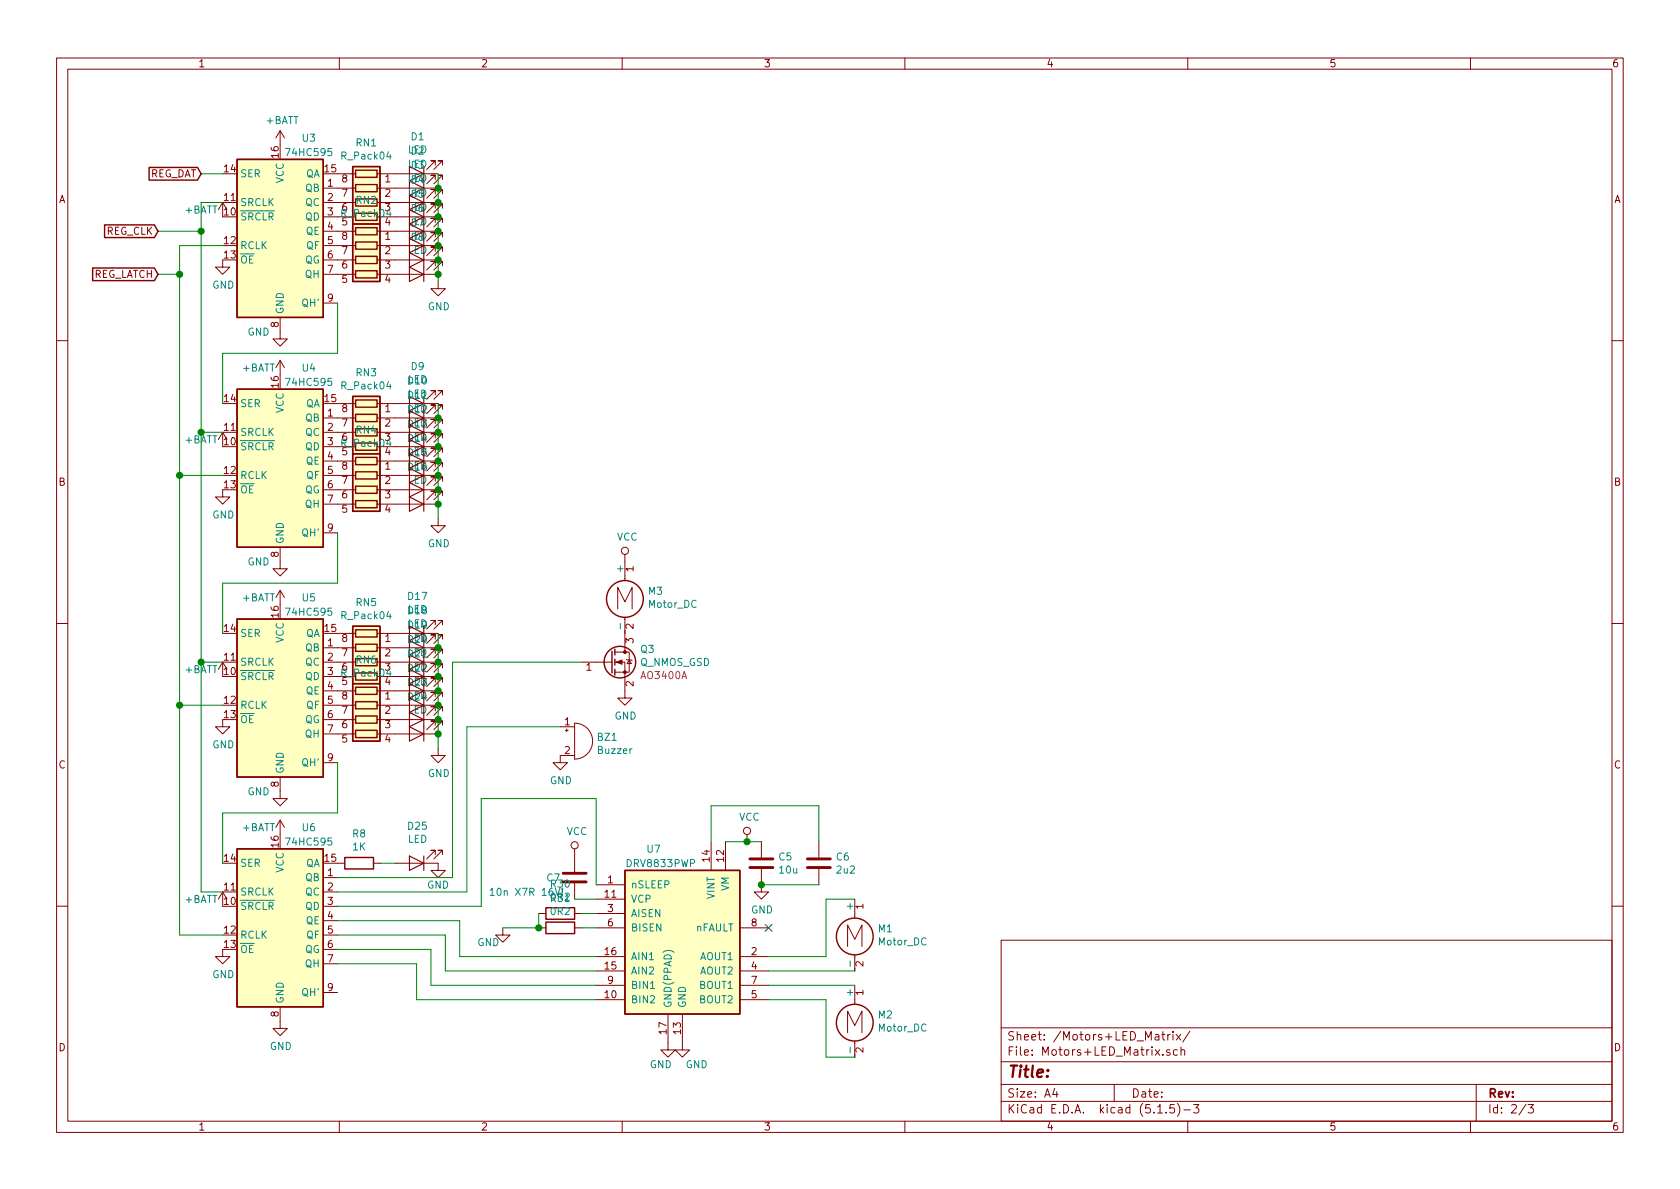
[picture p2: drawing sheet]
EESchema Schematic File Version 4
EELAYER 30 0
EELAYER END
$Descr A4 11693 8268
encoding utf-8
Sheet 2 3
Title ""
Date ""
Rev ""
Comp ""
Comment1 ""
Comment2 ""
Comment3 ""
Comment4 ""
$EndDescr
$Comp
L 74xx:74HC595 U3
U 1 1
P 1950 1600
F 0 "U3" H 2150 2250 50  0000 C CNN
F 1 "74HC595" H 2150 2150 50  0000 C CNN
F 2 "Package_SO:SOIC-16_3.9x9.9mm_P1.27mm" H 1950 1600 50  0001 C CNN
F 3 "http://www.ti.com/lit/ds/symlink/sn74hc595.pdf" H 1950 1600 50  0001 C CNN
	1    1950 1600
	1    0    0    -1  
$EndComp
$Comp
L 74xx:74HC595 U4
U 1 1
P 1950 3200
F 0 "U4" H 2150 3850 50  0000 C CNN
F 1 "74HC595" H 2150 3750 50  0000 C CNN
F 2 "Package_SO:SOIC-16_3.9x9.9mm_P1.27mm" H 1950 3200 50  0001 C CNN
F 3 "http://www.ti.com/lit/ds/symlink/sn74hc595.pdf" H 1950 3200 50  0001 C CNN
	1    1950 3200
	1    0    0    -1  
$EndComp
$Comp
L power:GND #PWR018
U 1 1
P 1950 2300
F 0 "#PWR018" H 1950 2050 50  0001 C CNN
F 1 "GND" H 1800 2300 50  0000 C CNN
F 2 "" H 1950 2300 50  0001 C CNN
F 3 "" H 1950 2300 50  0001 C CNN
	1    1950 2300
	1    0    0    -1  
$EndComp
$Comp
L power:GND #PWR023
U 1 1
P 1950 3900
F 0 "#PWR023" H 1950 3650 50  0001 C CNN
F 1 "GND" H 1800 3900 50  0000 C CNN
F 2 "" H 1950 3900 50  0001 C CNN
F 3 "" H 1950 3900 50  0001 C CNN
	1    1950 3900
	1    0    0    -1  
$EndComp
$Comp
L 74xx:74HC595 U5
U 1 1
P 1950 4800
F 0 "U5" H 2150 5450 50  0000 C CNN
F 1 "74HC595" H 2150 5350 50  0000 C CNN
F 2 "Package_SO:SOIC-16_3.9x9.9mm_P1.27mm" H 1950 4800 50  0001 C CNN
F 3 "http://www.ti.com/lit/ds/symlink/sn74hc595.pdf" H 1950 4800 50  0001 C CNN
	1    1950 4800
	1    0    0    -1  
$EndComp
$Comp
L power:GND #PWR029
U 1 1
P 1950 5500
F 0 "#PWR029" H 1950 5250 50  0001 C CNN
F 1 "GND" H 1800 5500 50  0000 C CNN
F 2 "" H 1950 5500 50  0001 C CNN
F 3 "" H 1950 5500 50  0001 C CNN
	1    1950 5500
	1    0    0    -1  
$EndComp
$Comp
L 74xx:74HC595 U6
U 1 1
P 1950 6400
F 0 "U6" H 2150 7050 50  0000 C CNN
F 1 "74HC595" H 2150 6950 50  0000 C CNN
F 2 "Package_SO:SOIC-16_3.9x9.9mm_P1.27mm" H 1950 6400 50  0001 C CNN
F 3 "http://www.ti.com/lit/ds/symlink/sn74hc595.pdf" H 1950 6400 50  0001 C CNN
	1    1950 6400
	1    0    0    -1  
$EndComp
$Comp
L power:GND #PWR038
U 1 1
P 1950 7100
F 0 "#PWR038" H 1950 6850 50  0001 C CNN
F 1 "GND" H 1955 6927 50  0000 C CNN
F 2 "" H 1950 7100 50  0001 C CNN
F 3 "" H 1950 7100 50  0001 C CNN
	1    1950 7100
	1    0    0    -1  
$EndComp
Wire Wire Line
	2350 2100 2350 2450
Wire Wire Line
	2350 2450 1550 2450
Wire Wire Line
	1550 2450 1550 2800
Wire Wire Line
	2350 3700 2350 4050
Wire Wire Line
	2350 4050 1550 4050
Wire Wire Line
	1550 4050 1550 4400
Wire Wire Line
	2350 5300 2350 5650
Wire Wire Line
	2350 5650 1550 5650
Wire Wire Line
	1550 5650 1550 6000
Wire Wire Line
	1550 1200 1400 1200
Text GLabel 1400 1200 0    50   Input ~ 0
REG_DAT
$Comp
L Device:R R8
U 1 1
P 2500 6000
F 0 "R8" V 2293 6000 50  0000 C CNN
F 1 "1K" V 2384 6000 50  0000 C CNN
F 2 "Resistor_SMD:R_0805_2012Metric" V 2430 6000 50  0001 C CNN
F 3 "~" H 2500 6000 50  0001 C CNN
	1    2500 6000
	0    1    1    0   
$EndComp
$Comp
L Device:LED D1
U 1 1
P 2900 1200
F 0 "D1" H 2893 945 50  0000 C CNN
F 1 "LED" H 2893 1036 50  0000 C CNN
F 2 "LED_THT:LED_D3.0mm" H 2900 1200 50  0001 C CNN
F 3 "~" H 2900 1200 50  0001 C CNN
	1    2900 1200
	-1   0    0    1   
$EndComp
$Comp
L Device:LED D2
U 1 1
P 2900 1300
F 0 "D2" H 2893 1045 50  0000 C CNN
F 1 "LED" H 2893 1136 50  0000 C CNN
F 2 "LED_THT:LED_D3.0mm" H 2900 1300 50  0001 C CNN
F 3 "~" H 2900 1300 50  0001 C CNN
	1    2900 1300
	-1   0    0    1   
$EndComp
$Comp
L Device:LED D3
U 1 1
P 2900 1400
F 0 "D3" H 2893 1145 50  0000 C CNN
F 1 "LED" H 2893 1236 50  0000 C CNN
F 2 "LED_THT:LED_D3.0mm" H 2900 1400 50  0001 C CNN
F 3 "~" H 2900 1400 50  0001 C CNN
	1    2900 1400
	-1   0    0    1   
$EndComp
$Comp
L Device:LED D4
U 1 1
P 2900 1500
F 0 "D4" H 2893 1245 50  0000 C CNN
F 1 "LED" H 2893 1336 50  0000 C CNN
F 2 "LED_THT:LED_D3.0mm" H 2900 1500 50  0001 C CNN
F 3 "~" H 2900 1500 50  0001 C CNN
	1    2900 1500
	-1   0    0    1   
$EndComp
$Comp
L Device:LED D5
U 1 1
P 2900 1600
F 0 "D5" H 2893 1345 50  0000 C CNN
F 1 "LED" H 2893 1436 50  0000 C CNN
F 2 "LED_THT:LED_D3.0mm" H 2900 1600 50  0001 C CNN
F 3 "~" H 2900 1600 50  0001 C CNN
	1    2900 1600
	-1   0    0    1   
$EndComp
$Comp
L Device:LED D6
U 1 1
P 2900 1700
F 0 "D6" H 2893 1445 50  0000 C CNN
F 1 "LED" H 2893 1536 50  0000 C CNN
F 2 "LED_THT:LED_D3.0mm" H 2900 1700 50  0001 C CNN
F 3 "~" H 2900 1700 50  0001 C CNN
	1    2900 1700
	-1   0    0    1   
$EndComp
$Comp
L Device:LED D7
U 1 1
P 2900 1800
F 0 "D7" H 2893 1545 50  0000 C CNN
F 1 "LED" H 2893 1636 50  0000 C CNN
F 2 "LED_THT:LED_D3.0mm" H 2900 1800 50  0001 C CNN
F 3 "~" H 2900 1800 50  0001 C CNN
	1    2900 1800
	-1   0    0    1   
$EndComp
$Comp
L Device:LED D8
U 1 1
P 2900 1900
F 0 "D8" H 2893 1645 50  0000 C CNN
F 1 "LED" H 2893 1736 50  0000 C CNN
F 2 "LED_THT:LED_D3.0mm" H 2900 1900 50  0001 C CNN
F 3 "~" H 2900 1900 50  0001 C CNN
	1    2900 1900
	-1   0    0    1   
$EndComp
$Comp
L Device:LED D9
U 1 1
P 2900 2800
F 0 "D9" H 2893 2545 50  0000 C CNN
F 1 "LED" H 2893 2636 50  0000 C CNN
F 2 "LED_THT:LED_D3.0mm" H 2900 2800 50  0001 C CNN
F 3 "~" H 2900 2800 50  0001 C CNN
	1    2900 2800
	-1   0    0    1   
$EndComp
$Comp
L Device:LED D10
U 1 1
P 2900 2900
F 0 "D10" H 2893 2645 50  0000 C CNN
F 1 "LED" H 2893 2736 50  0000 C CNN
F 2 "LED_THT:LED_D3.0mm" H 2900 2900 50  0001 C CNN
F 3 "~" H 2900 2900 50  0001 C CNN
	1    2900 2900
	-1   0    0    1   
$EndComp
$Comp
L Device:LED D11
U 1 1
P 2900 3000
F 0 "D11" H 2893 2745 50  0000 C CNN
F 1 "LED" H 2893 2836 50  0000 C CNN
F 2 "LED_THT:LED_D3.0mm" H 2900 3000 50  0001 C CNN
F 3 "~" H 2900 3000 50  0001 C CNN
	1    2900 3000
	-1   0    0    1   
$EndComp
$Comp
L Device:LED D12
U 1 1
P 2900 3100
F 0 "D12" H 2893 2845 50  0000 C CNN
F 1 "LED" H 2893 2936 50  0000 C CNN
F 2 "LED_THT:LED_D3.0mm" H 2900 3100 50  0001 C CNN
F 3 "~" H 2900 3100 50  0001 C CNN
	1    2900 3100
	-1   0    0    1   
$EndComp
$Comp
L Device:LED D13
U 1 1
P 2900 3200
F 0 "D13" H 2893 2945 50  0000 C CNN
F 1 "LED" H 2893 3036 50  0000 C CNN
F 2 "LED_THT:LED_D3.0mm" H 2900 3200 50  0001 C CNN
F 3 "~" H 2900 3200 50  0001 C CNN
	1    2900 3200
	-1   0    0    1   
$EndComp
$Comp
L Device:LED D14
U 1 1
P 2900 3300
F 0 "D14" H 2893 3045 50  0000 C CNN
F 1 "LED" H 2893 3136 50  0000 C CNN
F 2 "LED_THT:LED_D3.0mm" H 2900 3300 50  0001 C CNN
F 3 "~" H 2900 3300 50  0001 C CNN
	1    2900 3300
	-1   0    0    1   
$EndComp
$Comp
L Device:LED D15
U 1 1
P 2900 3400
F 0 "D15" H 2893 3145 50  0000 C CNN
F 1 "LED" H 2893 3236 50  0000 C CNN
F 2 "LED_THT:LED_D3.0mm" H 2900 3400 50  0001 C CNN
F 3 "~" H 2900 3400 50  0001 C CNN
	1    2900 3400
	-1   0    0    1   
$EndComp
$Comp
L Device:LED D16
U 1 1
P 2900 3500
F 0 "D16" H 2893 3245 50  0000 C CNN
F 1 "LED" H 2893 3336 50  0000 C CNN
F 2 "LED_THT:LED_D3.0mm" H 2900 3500 50  0001 C CNN
F 3 "~" H 2900 3500 50  0001 C CNN
	1    2900 3500
	-1   0    0    1   
$EndComp
$Comp
L Device:LED D17
U 1 1
P 2900 4400
F 0 "D17" H 2893 4145 50  0000 C CNN
F 1 "LED" H 2893 4236 50  0000 C CNN
F 2 "LED_THT:LED_D3.0mm" H 2900 4400 50  0001 C CNN
F 3 "~" H 2900 4400 50  0001 C CNN
	1    2900 4400
	-1   0    0    1   
$EndComp
$Comp
L Device:LED D18
U 1 1
P 2900 4500
F 0 "D18" H 2893 4245 50  0000 C CNN
F 1 "LED" H 2893 4336 50  0000 C CNN
F 2 "LED_THT:LED_D3.0mm" H 2900 4500 50  0001 C CNN
F 3 "~" H 2900 4500 50  0001 C CNN
	1    2900 4500
	-1   0    0    1   
$EndComp
$Comp
L Device:LED D19
U 1 1
P 2900 4600
F 0 "D19" H 2893 4345 50  0000 C CNN
F 1 "LED" H 2893 4436 50  0000 C CNN
F 2 "LED_THT:LED_D3.0mm" H 2900 4600 50  0001 C CNN
F 3 "~" H 2900 4600 50  0001 C CNN
	1    2900 4600
	-1   0    0    1   
$EndComp
$Comp
L Device:LED D20
U 1 1
P 2900 4700
F 0 "D20" H 2893 4445 50  0000 C CNN
F 1 "LED" H 2893 4536 50  0000 C CNN
F 2 "LED_THT:LED_D3.0mm" H 2900 4700 50  0001 C CNN
F 3 "~" H 2900 4700 50  0001 C CNN
	1    2900 4700
	-1   0    0    1   
$EndComp
$Comp
L Device:LED D21
U 1 1
P 2900 4800
F 0 "D21" H 2893 4545 50  0000 C CNN
F 1 "LED" H 2893 4636 50  0000 C CNN
F 2 "LED_THT:LED_D3.0mm" H 2900 4800 50  0001 C CNN
F 3 "~" H 2900 4800 50  0001 C CNN
	1    2900 4800
	-1   0    0    1   
$EndComp
$Comp
L Device:LED D22
U 1 1
P 2900 4900
F 0 "D22" H 2893 4645 50  0000 C CNN
F 1 "LED" H 2893 4736 50  0000 C CNN
F 2 "LED_THT:LED_D3.0mm" H 2900 4900 50  0001 C CNN
F 3 "~" H 2900 4900 50  0001 C CNN
	1    2900 4900
	-1   0    0    1   
$EndComp
$Comp
L Device:LED D23
U 1 1
P 2900 5000
F 0 "D23" H 2893 4745 50  0000 C CNN
F 1 "LED" H 2893 4836 50  0000 C CNN
F 2 "LED_THT:LED_D3.0mm" H 2900 5000 50  0001 C CNN
F 3 "~" H 2900 5000 50  0001 C CNN
	1    2900 5000
	-1   0    0    1   
$EndComp
$Comp
L Device:LED D24
U 1 1
P 2900 5100
F 0 "D24" H 2893 4845 50  0000 C CNN
F 1 "LED" H 2893 4936 50  0000 C CNN
F 2 "LED_THT:LED_D3.0mm" H 2900 5100 50  0001 C CNN
F 3 "~" H 2900 5100 50  0001 C CNN
	1    2900 5100
	-1   0    0    1   
$EndComp
$Comp
L Device:LED D25
U 1 1
P 2900 6000
F 0 "D25" H 2893 5745 50  0000 C CNN
F 1 "LED" H 2893 5836 50  0000 C CNN
F 2 "LED_THT:LED_D3.0mm" H 2900 6000 50  0001 C CNN
F 3 "~" H 2900 6000 50  0001 C CNN
	1    2900 6000
	-1   0    0    1   
$EndComp
$Comp
L power:GND #PWR017
U 1 1
P 3050 1950
F 0 "#PWR017" H 3050 1700 50  0001 C CNN
F 1 "GND" H 3055 1777 50  0000 C CNN
F 2 "" H 3050 1950 50  0001 C CNN
F 3 "" H 3050 1950 50  0001 C CNN
	1    3050 1950
	1    0    0    -1  
$EndComp
Wire Wire Line
	3050 1200 3050 1300
Connection ~ 3050 1300
Wire Wire Line
	3050 1300 3050 1400
Connection ~ 3050 1400
Wire Wire Line
	3050 1400 3050 1500
Connection ~ 3050 1500
Wire Wire Line
	3050 1500 3050 1600
Connection ~ 3050 1600
Wire Wire Line
	3050 1600 3050 1700
Connection ~ 3050 1700
Wire Wire Line
	3050 1700 3050 1800
Connection ~ 3050 1800
Wire Wire Line
	3050 1800 3050 1900
Connection ~ 3050 1900
Wire Wire Line
	3050 1900 3050 1950
$Comp
L power:GND #PWR022
U 1 1
P 3050 3600
F 0 "#PWR022" H 3050 3350 50  0001 C CNN
F 1 "GND" H 3055 3427 50  0000 C CNN
F 2 "" H 3050 3600 50  0001 C CNN
F 3 "" H 3050 3600 50  0001 C CNN
	1    3050 3600
	1    0    0    -1  
$EndComp
$Comp
L power:GND #PWR027
U 1 1
P 3050 5200
F 0 "#PWR027" H 3050 4950 50  0001 C CNN
F 1 "GND" H 3055 5027 50  0000 C CNN
F 2 "" H 3050 5200 50  0001 C CNN
F 3 "" H 3050 5200 50  0001 C CNN
	1    3050 5200
	1    0    0    -1  
$EndComp
$Comp
L power:GND #PWR033
U 1 1
P 3050 6000
F 0 "#PWR033" H 3050 5750 50  0001 C CNN
F 1 "GND" H 3050 5850 50  0000 C CNN
F 2 "" H 3050 6000 50  0001 C CNN
F 3 "" H 3050 6000 50  0001 C CNN
	1    3050 6000
	1    0    0    -1  
$EndComp
Wire Wire Line
	3050 5200 3050 5100
Connection ~ 3050 4500
Wire Wire Line
	3050 4500 3050 4400
Connection ~ 3050 4600
Wire Wire Line
	3050 4600 3050 4500
Connection ~ 3050 4700
Wire Wire Line
	3050 4700 3050 4600
Connection ~ 3050 4800
Wire Wire Line
	3050 4800 3050 4700
Connection ~ 3050 4900
Wire Wire Line
	3050 4900 3050 4800
Connection ~ 3050 5000
Wire Wire Line
	3050 5000 3050 4900
Connection ~ 3050 5100
Wire Wire Line
	3050 5100 3050 5000
Wire Wire Line
	3050 3600 3050 3500
Connection ~ 3050 2900
Wire Wire Line
	3050 2900 3050 2800
Connection ~ 3050 3000
Wire Wire Line
	3050 3000 3050 2900
Connection ~ 3050 3100
Wire Wire Line
	3050 3100 3050 3000
Connection ~ 3050 3200
Wire Wire Line
	3050 3200 3050 3100
Connection ~ 3050 3300
Wire Wire Line
	3050 3300 3050 3200
Connection ~ 3050 3400
Wire Wire Line
	3050 3400 3050 3300
Connection ~ 3050 3500
Wire Wire Line
	3050 3500 3050 3400
$Comp
L power:GND #PWR026
U 1 1
P 1550 5000
F 0 "#PWR026" H 1550 4750 50  0001 C CNN
F 1 "GND" H 1555 4827 50  0000 C CNN
F 2 "" H 1550 5000 50  0001 C CNN
F 3 "" H 1550 5000 50  0001 C CNN
	1    1550 5000
	1    0    0    -1  
$EndComp
$Comp
L power:GND #PWR021
U 1 1
P 1550 3400
F 0 "#PWR021" H 1550 3150 50  0001 C CNN
F 1 "GND" H 1555 3227 50  0000 C CNN
F 2 "" H 1550 3400 50  0001 C CNN
F 3 "" H 1550 3400 50  0001 C CNN
	1    1550 3400
	1    0    0    -1  
$EndComp
$Comp
L power:GND #PWR016
U 1 1
P 1550 1800
F 0 "#PWR016" H 1550 1550 50  0001 C CNN
F 1 "GND" H 1555 1627 50  0000 C CNN
F 2 "" H 1550 1800 50  0001 C CNN
F 3 "" H 1550 1800 50  0001 C CNN
	1    1550 1800
	1    0    0    -1  
$EndComp
$Comp
L power:GND #PWR037
U 1 1
P 1550 6600
F 0 "#PWR037" H 1550 6350 50  0001 C CNN
F 1 "GND" H 1555 6427 50  0000 C CNN
F 2 "" H 1550 6600 50  0001 C CNN
F 3 "" H 1550 6600 50  0001 C CNN
	1    1550 6600
	1    0    0    -1  
$EndComp
Wire Wire Line
	1550 6200 1400 6200
Wire Wire Line
	1400 6200 1400 4600
Wire Wire Line
	1400 1400 1550 1400
Wire Wire Line
	1550 1700 1250 1700
Wire Wire Line
	1250 1700 1250 1900
Wire Wire Line
	1250 6500 1550 6500
Wire Wire Line
	1550 4900 1250 4900
Connection ~ 1250 4900
Wire Wire Line
	1250 4900 1250 6500
Wire Wire Line
	1550 4600 1400 4600
Connection ~ 1400 4600
Wire Wire Line
	1400 4600 1400 3000
Wire Wire Line
	1550 3300 1250 3300
Connection ~ 1250 3300
Wire Wire Line
	1250 3300 1250 4900
Wire Wire Line
	1550 3000 1400 3000
Connection ~ 1400 3000
Wire Wire Line
	1400 3000 1400 1600
Wire Wire Line
	1400 1600 1100 1600
Connection ~ 1400 1600
Wire Wire Line
	1400 1600 1400 1400
Wire Wire Line
	1250 1900 1100 1900
Connection ~ 1250 1900
Wire Wire Line
	1250 1900 1250 3300
Text GLabel 1100 1600 0    50   Input ~ 0
REG_CLK
Text GLabel 1100 1900 0    50   Input ~ 0
REG_LATCH
$Comp
L Driver_Motor:DRV8833PWP U7
U 1 1
P 4750 6550
F 0 "U7" H 4550 7200 50  0000 C CNN
F 1 "DRV8833PWP" H 4600 7100 50  0000 C CNN
F 2 "Package_SO:HTSSOP-16-1EP_4.4x5mm_P0.65mm_EP3.4x5mm_Mask2.46x2.31mm_ThermalVias" H 5200 7000 50  0001 L CNN
F 3 "http://www.ti.com/lit/ds/symlink/drv8833.pdf" H 4600 7100 50  0001 C CNN
	1    4750 6550
	1    0    0    -1  
$EndComp
$Comp
L power:GND #PWR039
U 1 1
P 4650 7250
F 0 "#PWR039" H 4650 7000 50  0001 C CNN
F 1 "GND" H 4600 7100 50  0000 C CNN
F 2 "" H 4650 7250 50  0001 C CNN
F 3 "" H 4650 7250 50  0001 C CNN
	1    4650 7250
	1    0    0    -1  
$EndComp
$Comp
L power:+BATT #PWR030
U 1 1
P 1950 5800
F 0 "#PWR030" H 1950 5650 50  0001 C CNN
F 1 "+BATT" H 1800 5850 50  0000 C CNN
F 2 "" H 1950 5800 50  0001 C CNN
F 3 "" H 1950 5800 50  0001 C CNN
	1    1950 5800
	1    0    0    -1  
$EndComp
$Comp
L power:+BATT #PWR024
U 1 1
P 1950 4200
F 0 "#PWR024" H 1950 4050 50  0001 C CNN
F 1 "+BATT" H 1800 4250 50  0000 C CNN
F 2 "" H 1950 4200 50  0001 C CNN
F 3 "" H 1950 4200 50  0001 C CNN
	1    1950 4200
	1    0    0    -1  
$EndComp
$Comp
L power:+BATT #PWR019
U 1 1
P 1950 2600
F 0 "#PWR019" H 1950 2450 50  0001 C CNN
F 1 "+BATT" H 1800 2650 50  0000 C CNN
F 2 "" H 1950 2600 50  0001 C CNN
F 3 "" H 1950 2600 50  0001 C CNN
	1    1950 2600
	1    0    0    -1  
$EndComp
$Comp
L power:+BATT #PWR014
U 1 1
P 1950 1000
F 0 "#PWR014" H 1950 850 50  0001 C CNN
F 1 "+BATT" H 1965 1173 50  0000 C CNN
F 2 "" H 1950 1000 50  0001 C CNN
F 3 "" H 1950 1000 50  0001 C CNN
	1    1950 1000
	1    0    0    -1  
$EndComp
$Comp
L power:GND #PWR040
U 1 1
P 4750 7250
F 0 "#PWR040" H 4750 7000 50  0001 C CNN
F 1 "GND" H 4850 7100 50  0000 C CNN
F 2 "" H 4750 7250 50  0001 C CNN
F 3 "" H 4750 7250 50  0001 C CNN
	1    4750 7250
	1    0    0    -1  
$EndComp
$Comp
L Motor:Motor_DC M1
U 1 1
P 5950 6450
F 0 "M1" H 6108 6446 50  0000 L CNN
F 1 "Motor_DC" H 6108 6355 50  0000 L CNN
F 2 "TerminalBlock_RND:TerminalBlock_RND_205-00012_1x02_P5.00mm_Horizontal" H 5950 6360 50  0001 C CNN
F 3 "~" H 5950 6360 50  0001 C CNN
	1    5950 6450
	1    0    0    -1  
$EndComp
$Comp
L Motor:Motor_DC M2
U 1 1
P 5950 7050
F 0 "M2" H 6108 7046 50  0000 L CNN
F 1 "Motor_DC" H 6108 6955 50  0000 L CNN
F 2 "TerminalBlock_RND:TerminalBlock_RND_205-00012_1x02_P5.00mm_Horizontal" H 5950 6960 50  0001 C CNN
F 3 "~" H 5950 6960 50  0001 C CNN
	1    5950 7050
	1    0    0    -1  
$EndComp
Wire Wire Line
	5350 6850 5950 6850
Wire Wire Line
	5350 6750 5950 6750
Wire Wire Line
	5950 6250 5750 6250
Wire Wire Line
	5750 6250 5750 6650
Wire Wire Line
	5750 6650 5350 6650
Wire Wire Line
	5350 6950 5750 6950
Wire Wire Line
	5750 6950 5750 7350
Wire Wire Line
	5750 7350 5950 7350
$Comp
L power:GND #PWR036
U 1 1
P 3500 6450
F 0 "#PWR036" H 3500 6200 50  0001 C CNN
F 1 "GND" H 3400 6350 50  0000 C CNN
F 2 "" H 3500 6450 50  0001 C CNN
F 3 "" H 3500 6450 50  0001 C CNN
	1    3500 6450
	1    0    0    -1  
$EndComp
$Comp
L Device:C C5
U 1 1
P 5300 6000
F 0 "C5" H 5415 6046 50  0000 L CNN
F 1 "10u" H 5415 5955 50  0000 L CNN
F 2 "Capacitor_SMD:C_0805_2012Metric" H 5338 5850 50  0001 C CNN
F 3 "~" H 5300 6000 50  0001 C CNN
	1    5300 6000
	1    0    0    -1  
$EndComp
$Comp
L power:GND #PWR034
U 1 1
P 5300 6150
F 0 "#PWR034" H 5300 5900 50  0001 C CNN
F 1 "GND" H 5305 5977 50  0000 C CNN
F 2 "" H 5300 6150 50  0001 C CNN
F 3 "" H 5300 6150 50  0001 C CNN
	1    5300 6150
	1    0    0    -1  
$EndComp
Wire Wire Line
	5300 5850 5200 5850
$Comp
L power:VCC #PWR031
U 1 1
P 5200 5850
F 0 "#PWR031" H 5200 5700 50  0001 C CNN
F 1 "VCC" H 5217 6023 50  0000 C CNN
F 2 "" H 5200 5850 50  0001 C CNN
F 3 "" H 5200 5850 50  0001 C CNN
	1    5200 5850
	1    0    0    -1  
$EndComp
Connection ~ 5200 5850
Wire Wire Line
	5200 5850 5050 5850
$Comp
L Device:C C6
U 1 1
P 5700 6000
F 0 "C6" H 5815 6046 50  0000 L CNN
F 1 "2u2" H 5815 5955 50  0000 L CNN
F 2 "Capacitor_SMD:C_0805_2012Metric" H 5738 5850 50  0001 C CNN
F 3 "~" H 5700 6000 50  0001 C CNN
	1    5700 6000
	1    0    0    -1  
$EndComp
Wire Wire Line
	5700 5850 5700 5600
Wire Wire Line
	5700 5600 4950 5600
Wire Wire Line
	4950 5600 4950 5850
Wire Wire Line
	5700 6150 5300 6150
Connection ~ 5300 6150
$Comp
L Device:C C7
U 1 1
P 4000 6100
F 0 "C7" H 3800 6100 50  0000 L CNN
F 1 "10n X7R 16V!" H 3400 6000 50  0000 L CNN
F 2 "Capacitor_SMD:C_0805_2012Metric" H 4038 5950 50  0001 C CNN
F 3 "~" H 4000 6100 50  0001 C CNN
	1    4000 6100
	1    0    0    -1  
$EndComp
Wire Wire Line
	4150 6250 4000 6250
$Comp
L power:VCC #PWR032
U 1 1
P 4000 5950
F 0 "#PWR032" H 4000 5800 50  0001 C CNN
F 1 "VCC" H 4017 6123 50  0000 C CNN
F 2 "" H 4000 5950 50  0001 C CNN
F 3 "" H 4000 5950 50  0001 C CNN
	1    4000 5950
	1    0    0    -1  
$EndComp
$Comp
L power:+BATT #PWR035
U 1 1
P 1550 6300
F 0 "#PWR035" H 1550 6150 50  0001 C CNN
F 1 "+BATT" H 1400 6350 50  0000 C CNN
F 2 "" H 1550 6300 50  0001 C CNN
F 3 "" H 1550 6300 50  0001 C CNN
	1    1550 6300
	1    0    0    -1  
$EndComp
$Comp
L power:+BATT #PWR025
U 1 1
P 1550 4700
F 0 "#PWR025" H 1550 4550 50  0001 C CNN
F 1 "+BATT" H 1400 4750 50  0000 C CNN
F 2 "" H 1550 4700 50  0001 C CNN
F 3 "" H 1550 4700 50  0001 C CNN
	1    1550 4700
	1    0    0    -1  
$EndComp
$Comp
L power:+BATT #PWR020
U 1 1
P 1550 3100
F 0 "#PWR020" H 1550 2950 50  0001 C CNN
F 1 "+BATT" H 1400 3150 50  0000 C CNN
F 2 "" H 1550 3100 50  0001 C CNN
F 3 "" H 1550 3100 50  0001 C CNN
	1    1550 3100
	1    0    0    -1  
$EndComp
$Comp
L power:+BATT #PWR015
U 1 1
P 1550 1500
F 0 "#PWR015" H 1550 1350 50  0001 C CNN
F 1 "+BATT" H 1400 1550 50  0000 C CNN
F 2 "" H 1550 1500 50  0001 C CNN
F 3 "" H 1550 1500 50  0001 C CNN
	1    1550 1500
	1    0    0    -1  
$EndComp
Wire Wire Line
	4150 6950 2900 6950
Wire Wire Line
	2900 6950 2900 6700
Wire Wire Line
	2900 6700 2350 6700
Wire Wire Line
	2350 6600 3000 6600
Wire Wire Line
	3000 6600 3000 6850
Wire Wire Line
	3000 6850 4150 6850
Wire Wire Line
	4150 6750 3100 6750
Wire Wire Line
	3100 6750 3100 6500
Wire Wire Line
	3100 6500 2350 6500
Wire Wire Line
	2350 6400 3200 6400
Wire Wire Line
	3200 6400 3200 6650
Wire Wire Line
	3200 6650 4150 6650
Wire Wire Line
	4150 6150 4150 5550
Wire Wire Line
	4150 5550 3350 5550
Wire Wire Line
	3350 5550 3350 6300
Wire Wire Line
	3350 6300 2350 6300
NoConn ~ 5350 6450
$Comp
L Device:Buzzer BZ1
U 1 1
P 4000 5150
F 0 "BZ1" H 4152 5179 50  0000 L CNN
F 1 "Buzzer" H 4152 5088 50  0000 L CNN
F 2 "Buzzer_Beeper:Buzzer_12x9.5RM7.6" V 3975 5250 50  0001 C CNN
F 3 "~" V 3975 5250 50  0001 C CNN
	1    4000 5150
	1    0    0    -1  
$EndComp
$Comp
L power:GND #PWR028
U 1 1
P 3900 5250
F 0 "#PWR028" H 3900 5000 50  0001 C CNN
F 1 "GND" H 3905 5077 50  0000 C CNN
F 2 "" H 3900 5250 50  0001 C CNN
F 3 "" H 3900 5250 50  0001 C CNN
	1    3900 5250
	1    0    0    -1  
$EndComp
Wire Wire Line
	2350 6200 3250 6200
Wire Wire Line
	3250 6200 3250 5050
Wire Wire Line
	3250 5050 3900 5050
$Comp
L Device:R_Pack04 RN1
U 1 1
P 2550 1400
F 0 "RN1" V 2133 1400 50  0000 C CNN
F 1 "R_Pack04" V 2224 1400 50  0000 C CNN
F 2 "Resistor_SMD:R_Array_Convex_4x0603" V 2825 1400 50  0001 C CNN
F 3 "~" H 2550 1400 50  0001 C CNN
	1    2550 1400
	0    -1   1    0   
$EndComp
$Comp
L Device:R_Pack04 RN3
U 1 1
P 2550 3000
F 0 "RN3" V 2133 3000 50  0000 C CNN
F 1 "R_Pack04" V 2224 3000 50  0000 C CNN
F 2 "Resistor_SMD:R_Array_Convex_4x0603" V 2825 3000 50  0001 C CNN
F 3 "~" H 2550 3000 50  0001 C CNN
	1    2550 3000
	0    -1   1    0   
$EndComp
$Comp
L Device:R_Pack04 RN4
U 1 1
P 2550 3400
F 0 "RN4" V 2133 3400 50  0000 C CNN
F 1 "R_Pack04" V 2224 3400 50  0000 C CNN
F 2 "Resistor_SMD:R_Array_Convex_4x0603" V 2825 3400 50  0001 C CNN
F 3 "~" H 2550 3400 50  0001 C CNN
	1    2550 3400
	0    -1   1    0   
$EndComp
$Comp
L Device:R_Pack04 RN5
U 1 1
P 2550 4600
F 0 "RN5" V 2133 4600 50  0000 C CNN
F 1 "R_Pack04" V 2224 4600 50  0000 C CNN
F 2 "Resistor_SMD:R_Array_Convex_4x0603" V 2825 4600 50  0001 C CNN
F 3 "~" H 2550 4600 50  0001 C CNN
	1    2550 4600
	0    -1   1    0   
$EndComp
$Comp
L Device:R_Pack04 RN6
U 1 1
P 2550 5000
F 0 "RN6" V 2133 5000 50  0000 C CNN
F 1 "R_Pack04" V 2224 5000 50  0000 C CNN
F 2 "Resistor_SMD:R_Array_Convex_4x0603" V 2825 5000 50  0001 C CNN
F 3 "~" H 2550 5000 50  0001 C CNN
	1    2550 5000
	0    -1   1    0   
$EndComp
Wire Wire Line
	2750 6000 2650 6000
$Comp
L Device:R_Pack04 RN2
U 1 1
P 2550 1800
F 0 "RN2" V 2133 1800 50  0000 C CNN
F 1 "R_Pack04" V 2224 1800 50  0000 C CNN
F 2 "Resistor_SMD:R_Array_Convex_4x0603" V 2825 1800 50  0001 C CNN
F 3 "~" H 2550 1800 50  0001 C CNN
	1    2550 1800
	0    -1   1    0   
$EndComp
$Comp
L Device:Q_NMOS_GSD Q3
U 1 1
P 4250 4600
F 0 "Q3" H 4454 4691 50  0000 L CNN
F 1 "Q_NMOS_GSD" H 4454 4600 50  0000 L CNN
F 2 "Package_TO_SOT_SMD:SOT-23" H 4450 4700 50  0001 C CNN
F 3 "~" H 4250 4600 50  0001 C CNN
F 4 "AO3400A" H 4454 4509 50  0000 L CNN "Model"
F 5 "C20917" H 4250 4600 50  0001 C CNN "LCSC"
	1    4250 4600
	1    0    0    -1  
$EndComp
Wire Wire Line
	2350 6100 3150 6100
Wire Wire Line
	3150 6100 3150 4600
Wire Wire Line
	3150 4600 4050 4600
$Comp
L power:GND #PWR0101
U 1 1
P 4350 4800
F 0 "#PWR0101" H 4350 4550 50  0001 C CNN
F 1 "GND" H 4355 4627 50  0000 C CNN
F 2 "" H 4350 4800 50  0001 C CNN
F 3 "" H 4350 4800 50  0001 C CNN
	1    4350 4800
	1    0    0    -1  
$EndComp
$Comp
L Motor:Motor_DC M3
U 1 1
P 4350 4100
F 0 "M3" H 4508 4096 50  0000 L CNN
F 1 "Motor_DC" H 4508 4005 50  0000 L CNN
F 2 "TerminalBlock_RND:TerminalBlock_RND_205-00012_1x02_P5.00mm_Horizontal" H 4350 4010 50  0001 C CNN
F 3 "~" H 4350 4010 50  0001 C CNN
	1    4350 4100
	1    0    0    -1  
$EndComp
$Comp
L power:VCC #PWR0102
U 1 1
P 4350 3900
F 0 "#PWR0102" H 4350 3750 50  0001 C CNN
F 1 "VCC" H 4367 4073 50  0000 C CNN
F 2 "" H 4350 3900 50  0001 C CNN
F 3 "" H 4350 3900 50  0001 C CNN
	1    4350 3900
	1    0    0    -1  
$EndComp
$Comp
L Device:R R30
U 1 1
P 3900 6350
F 0 "R30" V 3693 6350 50  0000 C CNN
F 1 "0R2" V 3784 6350 50  0000 C CNN
F 2 "Resistor_SMD:R_1206_3216Metric" V 3830 6350 50  0001 C CNN
F 3 "~" H 3900 6350 50  0001 C CNN
	1    3900 6350
	0    1    1    0   
$EndComp
$Comp
L Device:R R31
U 1 1
P 3900 6450
F 0 "R31" V 3693 6450 50  0000 C CNN
F 1 "0R2" V 3784 6450 50  0000 C CNN
F 2 "Resistor_SMD:R_1206_3216Metric" V 3830 6450 50  0001 C CNN
F 3 "~" H 3900 6450 50  0001 C CNN
	1    3900 6450
	0    1    1    0   
$EndComp
Wire Wire Line
	4050 6350 4150 6350
Wire Wire Line
	4050 6450 4150 6450
Wire Wire Line
	3750 6350 3750 6450
Wire Wire Line
	3750 6450 3500 6450
Connection ~ 3750 6450
$EndSCHEMATC
